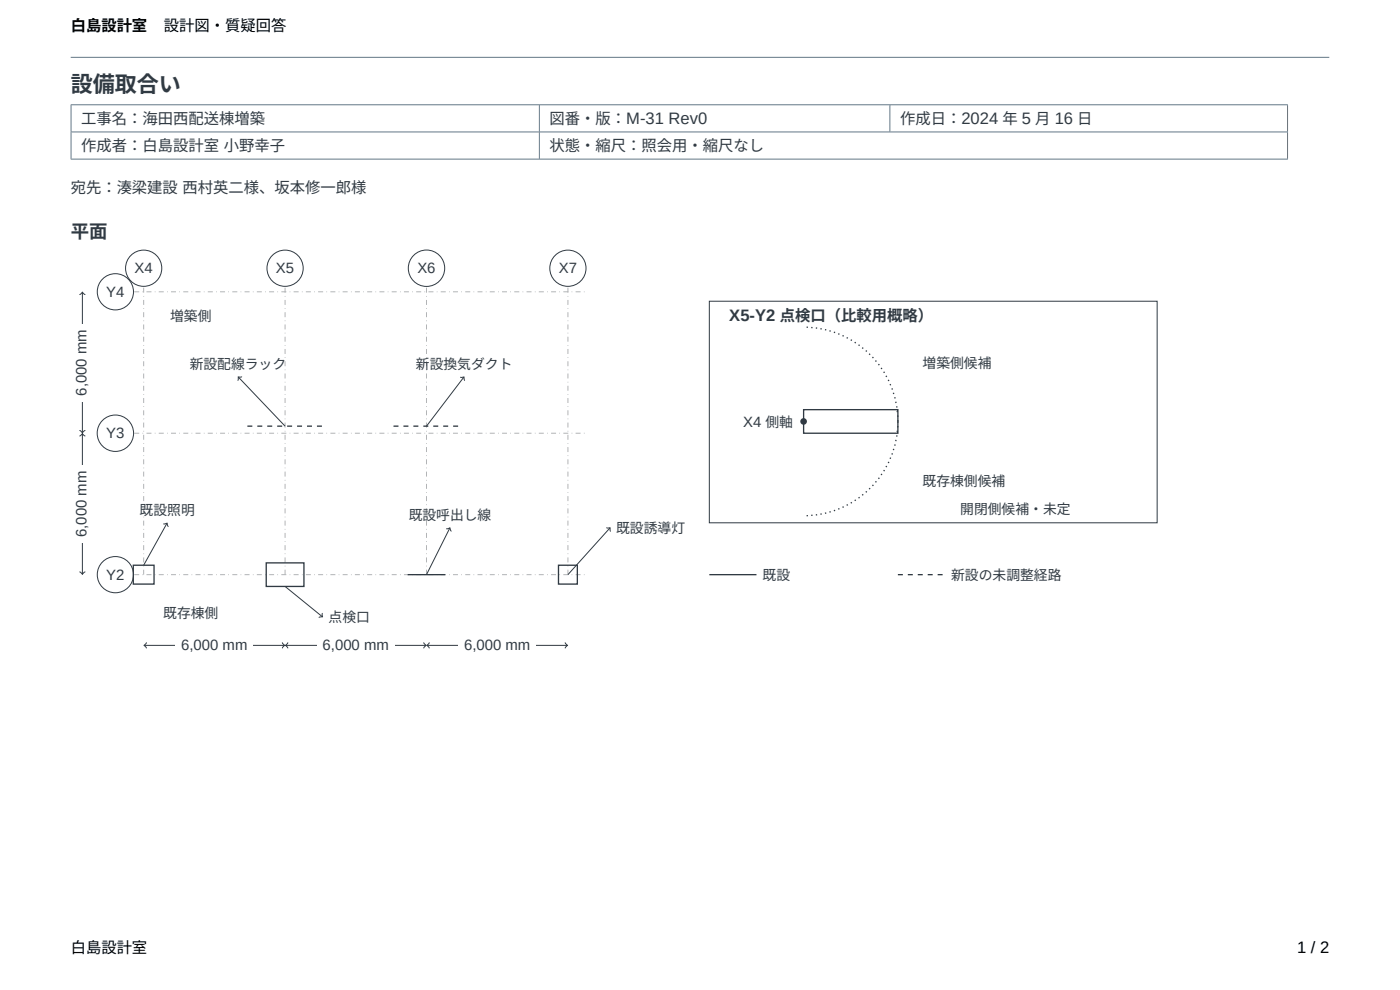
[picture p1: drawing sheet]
<svg xmlns="http://www.w3.org/2000/svg" width="297mm" height="210mm" viewBox="0 0 297 210" stroke-linecap="round" stroke-linejoin="round" font-family="sans-serif">
<path d="M15 12.2h267M15 22.2h258.2M15 28h258.2M15 33.8h258.2M15.1 22.3v5.6M15.1 28.1v5.6M114.4 22.3v5.6M114.4 28.1v5.6M188.8 22.3v5.6M273.1 22.3v5.6M273.1 28.1v5.6" fill="none" stroke="#637786" stroke-width=".21"/>
<path d="M30.5 121.9v-62" fill="none" stroke="#b3b3b3" stroke-width=".21" stroke-dasharray="1.1 .7 .1 .7" stroke-linecap="butt"/>
<circle cx="30.5" cy="56.9" r="3.8" fill="#fff" stroke="#303a43" stroke-width=".21"/>
<path d="M60.5 121.9v-62" fill="none" stroke="#b3b3b3" stroke-width=".21" stroke-dasharray="1.1 .7 .1 .7" stroke-linecap="butt"/>
<circle cx="60.5" cy="56.9" r="3.8" fill="#fff" stroke="#303a43" stroke-width=".21"/>
<path d="M90.5 121.9v-62" fill="none" stroke="#b3b3b3" stroke-width=".21" stroke-dasharray="1.1 .7 .1 .7" stroke-linecap="butt"/>
<circle cx="90.5" cy="56.9" r="3.9" fill="#fff" stroke="#303a43" stroke-width=".21"/>
<path d="M120.5 121.9v-62" fill="none" stroke="#b3b3b3" stroke-width=".21" stroke-dasharray="1.1 .7 .1 .7" stroke-linecap="butt"/>
<circle cx="120.5" cy="56.9" r="3.8" fill="#fff" stroke="#303a43" stroke-width=".21"/>
<path d="M28.5 121.9h96" fill="none" stroke="#b3b3b3" stroke-width=".21" stroke-dasharray="1.1 .7 .1 .7" stroke-linecap="butt"/>
<circle cx="24.5" cy="121.9" r="3.8" fill="#fff" stroke="#303a43" stroke-width=".21"/>
<path d="M28.5 91.9h96" fill="none" stroke="#b3b3b3" stroke-width=".21" stroke-dasharray="1.1 .7 .1 .7" stroke-linecap="butt"/>
<circle cx="24.5" cy="91.9" r="3.9" fill="#fff" stroke="#303a43" stroke-width=".21"/>
<path d="M28.5 61.9h96" fill="none" stroke="#b3b3b3" stroke-width=".21" stroke-dasharray="1.1 .7 .1 .7" stroke-linecap="butt"/>
<circle cx="24.5" cy="61.9" r="3.8" fill="#fff" stroke="#303a43" stroke-width=".21"/>
<path d="M28.3 119.9h4.4v4h-4.4zM56.5 119.4h8v5h-8zM118.5 119.9h4v4h-4zM86.5 121.9h8" fill="none" stroke="#303a43" stroke-width=".28"/>
<g fill="none" stroke="#303a43" stroke-width=".21">
<path d="M51.3 79.9h-.8v.8M50.6 80l9.9 10.4M97.7 80l.7-.1 .2 .8M98.4 80l-7.9 10.4M34.7 111.1l.8-.2 .2 .8M35.4 111l-4.9 8.9M94.7 112.2l.8-.3 .2 .8M95.4 112l-4.9 9.9M128.7 112l.7-.1 .1 .8M129.4 112l-8.9 9.9M30.6 136.9h29.7M31.1 136.3l-.6 .6 .6 .6"/>
<path d="M59.9 136.3l.5 .6-.5 .6M60.5 124.4l7.9 6.4M68.4 130.1v.8l-.7 .1"/>
</g>
<path d="M52.5 90.4h16M83.5 90.4h14" fill="none" stroke="#303a43" stroke-width=".28" stroke-dasharray="1.1 1.1" stroke-linecap="butt"/>
<path d="M37.3 134.4h16.4v5h-16.4z" fill="#fff"/>
<path d="M60.6 136.9h29.7M61.1 136.3l-.6 .6 .6 .6M89.9 136.3l.5 .6-.5 .6" fill="none" stroke="#303a43" stroke-width=".21"/>
<path d="M67.3 134.4h16.4v5h-16.4z" fill="#fff"/>
<path d="M90.6 136.9h29.7M91.1 136.3l-.6 .6 .6 .6M119.9 136.3l.5 .6-.5 .6" fill="none" stroke="#303a43" stroke-width=".21"/>
<path d="M97.3 134.4h16.4v5h-16.4z" fill="#fff"/>
<path d="M16.9 92.5l.6-.5 .5 .5M17.5 92.1v29.6M16.9 121.3l.6 .5 .5-.5" fill="none" stroke="#303a43" stroke-width=".21"/>
<path d="M15 98.7h5v16.4h-5z" fill="#fff"/>
<path d="M16.9 62.5l.6-.5 .5 .5M17.5 62.1v29.6M16.9 91.3l.6 .5 .5-.5" fill="none" stroke="#303a43" stroke-width=".21"/>
<path d="M15 68.7h5v16.4h-5z" fill="#fff"/>
<path d="M150.5 63.9h95v47h-95z" fill="none" stroke="#303a43" stroke-width=".21"/>
<path d="M170.5 86.9h20v5h-20z" fill="none" stroke="#303a43" stroke-width=".28"/>
<circle cx="170.5" cy="89.4" r=".7" fill="#303a43"/>
<path d="M190.5 89.4a20 20 0 0 0-20-20M190.5 89.4a20 20 0 0 1-20 20" fill="none" stroke="#303a43" stroke-width=".28" stroke-dasharray=".3 .7" stroke-linecap="butt"/>
<path d="M150.5 121.9h10" fill="none" stroke="#303a43" stroke-width=".28"/>
<path d="M190.5 121.9h10" fill="none" stroke="#303a43" stroke-width=".28" stroke-dasharray="1.1 1.1" stroke-linecap="butt"/>
<text font-size="4.7" fill="#303a43" x="15" y="19.5">設備取合い</text>
<text font-size="3.9" fill="#303a43" x="15" y="50.4">平面</text>
<text font-size="3.5" fill="#303a43" x="154.7" y="68.1">X5-Y2 点検口（比較用概略）</text>
<text font-size="3.5" x="275.2" y="202.1">1 / 2</text>
<g font-size="3.2">
<text x="15" y="6.6">白島設計室</text>
<text x="34.8" y="6.6">設計図・質疑回答</text>
<text x="15" y="202.1">白島設計室</text>
</g>
<g font-size="3.2" fill="#303a43">
<text x="17.2" y="26.2">工事名：海田西配送棟増築</text>
<text x="116.6" y="26.2">図番・版：M-31 Rev0</text>
<text x="191" y="26.2">作成日：2024 年 5 月 16 日</text>
<text x="17.2" y="32">作成者：白島設計室 小野幸子</text>
<text x="116.6" y="32">状態・縮尺：照会用・縮尺なし</text>
<text x="15" y="40.9">宛先：湊梁建設 西村英二様、坂本修一郎様</text>
<text x="28.5" y="58">X4</text>
<text x="58.5" y="58">X5</text>
<text x="88.5" y="58">X6</text>
<text x="118.5" y="58">X7</text>
<text x="22.5" y="63">Y4</text>
<text x="18.4" y="83.9" transform="rotate(-90 18.4 83.9)">6,000 mm</text>
<text x="22.5" y="93">Y3</text>
<text x="157.6" y="90.5">X4 側軸</text>
<text x="18.4" y="113.9" transform="rotate(-90 18.4 113.9)">6,000 mm</text>
<text x="22.5" y="123">Y2</text>
<text x="38.4" y="137.8">6,000 mm</text>
<text x="68.4" y="137.8">6,000 mm</text>
<text x="98.4" y="137.8">6,000 mm</text>
</g>
<g font-size="2.9" fill="#303a43">
<text x="36.1" y="68">増築側</text>
<text x="40.2" y="78.3">新設配線ラック</text>
<text x="88.2" y="78.3">新設換気ダクト</text>
<text x="195.7" y="78">増築側候補</text>
<text x="195.7" y="103">既存棟側候補</text>
<text x="29.6" y="109.3">既設照明</text>
<text x="86.7" y="110.3">既設呼出し線</text>
<text x="130.7" y="113">既設誘導灯</text>
<text x="203.7" y="109">開閉側候補・未定</text>
<text x="161.8" y="123">既設</text>
<text x="201.8" y="123">新設の未調整経路</text>
<text x="34.6" y="131">既存棟側</text>
<text x="69.7" y="132">点検口</text>
</g>
</svg>
